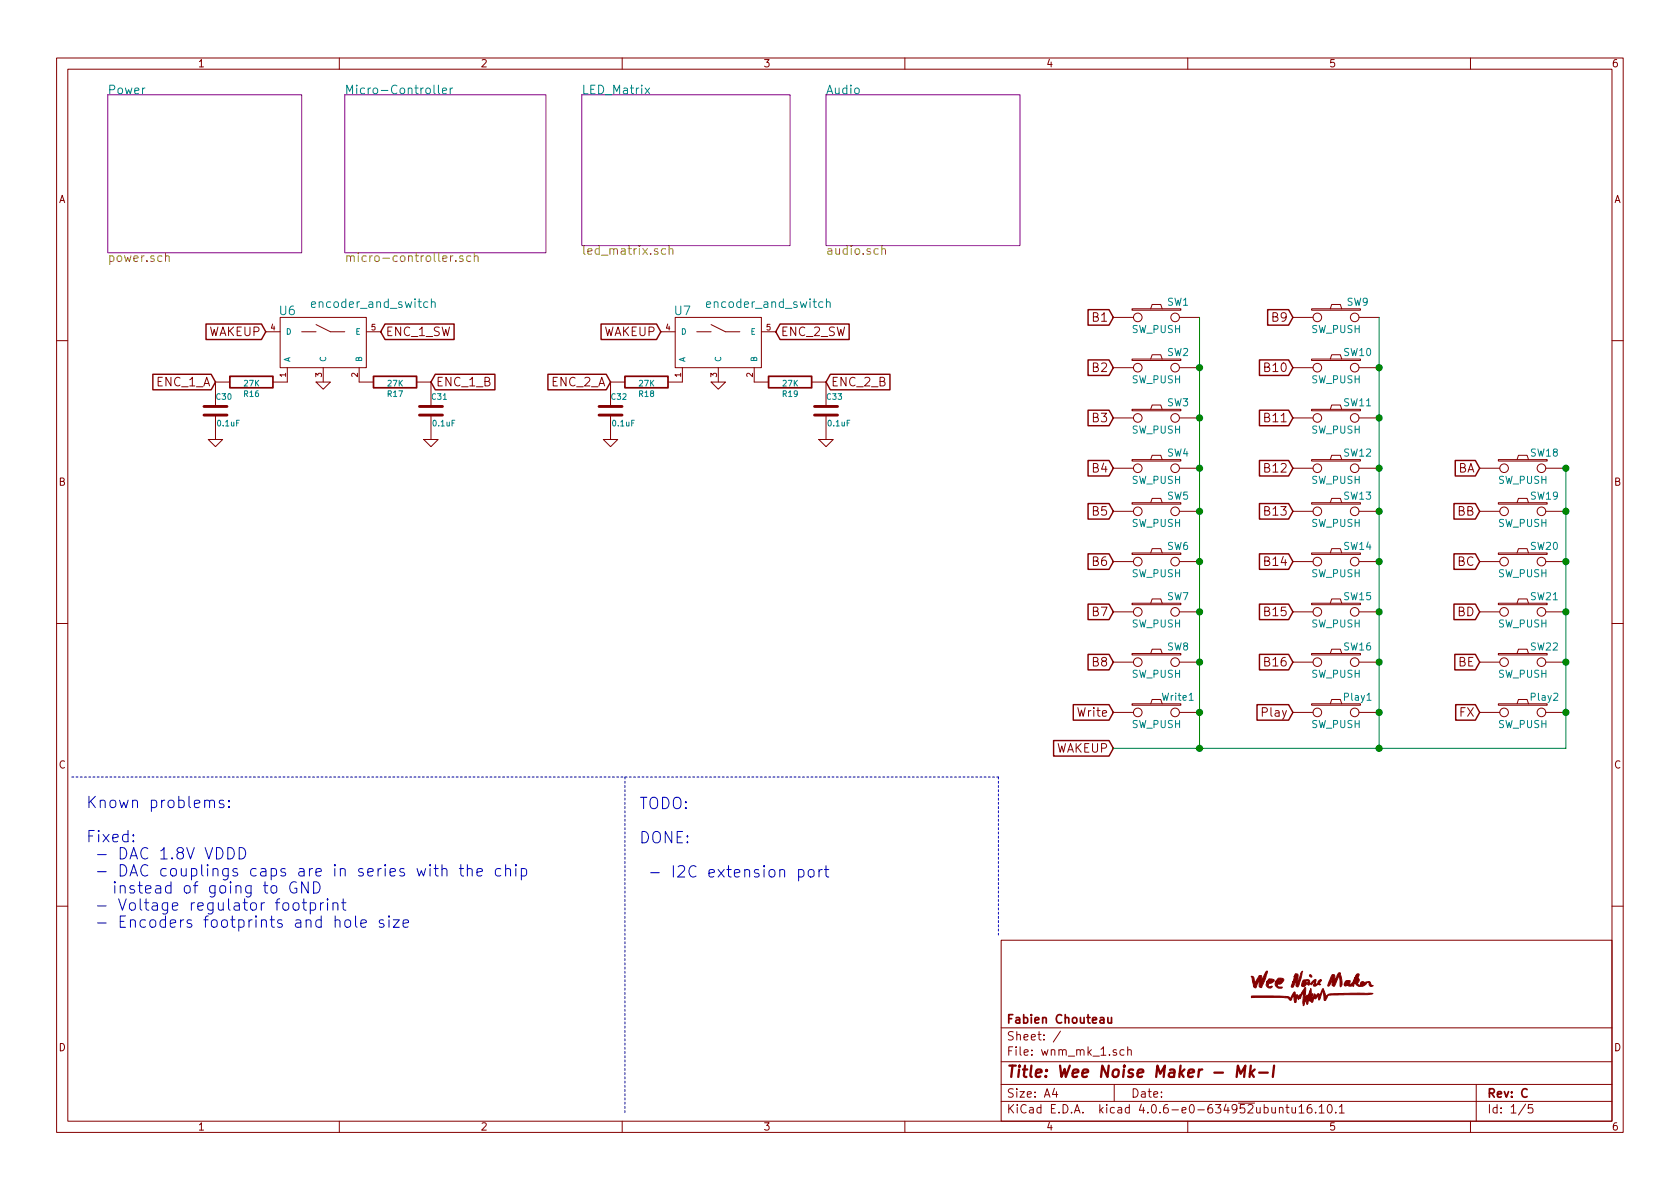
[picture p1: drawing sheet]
EESchema Schematic File Version 2
LIBS:wnm_mk_1-rescue
LIBS:power
LIBS:device
LIBS:transistors
LIBS:conn
LIBS:linear
LIBS:regul
LIBS:74xx
LIBS:cmos4000
LIBS:adc-dac
LIBS:memory
LIBS:xilinx
LIBS:microcontrollers
LIBS:dsp
LIBS:microchip
LIBS:analog_switches
LIBS:motorola
LIBS:texas
LIBS:intel
LIBS:audio
LIBS:interface
LIBS:digital-audio
LIBS:philips
LIBS:display
LIBS:cypress
LIBS:siliconi
LIBS:opto
LIBS:atmel
LIBS:contrib
LIBS:valves
LIBS:74xgxx
LIBS:ac-dc
LIBS:brooktre
LIBS:cmos_ieee
LIBS:dc-dc
LIBS:elec-unifil
LIBS:ftdi
LIBS:gennum
LIBS:graphic
LIBS:logo
LIBS:microchip_pic10mcu
LIBS:microchip_pic12mcu
LIBS:microchip_pic16mcu
LIBS:msp430
LIBS:nxp_armmcu
LIBS:powerint
LIBS:pspice
LIBS:references
LIBS:relays
LIBS:sensors
LIBS:stm8
LIBS:stm32
LIBS:supertex
LIBS:transf
LIBS:ttl_ieee
LIBS:video
LIBS:wee_noise_maker
LIBS:wnm_mk_1-cache
EELAYER 25 0
EELAYER END
$Descr A4 11693 8268
encoding utf-8
Sheet 1 5
Title "Wee Noise Maker - Mk-I"
Date ""
Rev "C"
Comp "Fabien Chouteau"
Comment1 ""
Comment2 ""
Comment3 ""
Comment4 ""
$EndDescr
$Comp
L SW_PUSH SW1
U 1 1
P 8050 2200
F 0 "SW1" H 8200 2310 50  0000 C CNN
F 1 "SW_PUSH" H 8050 2120 50  0000 C CNN
F 2 "Buttons_Switches_SMD:SW_SPST_B3SL-1002P" H 8050 2200 50  0001 C CNN
F 3 "" H 8050 2200 50  0000 C CNN
	1    8050 2200
	1    0    0    -1  
$EndComp
$Comp
L SW_PUSH SW2
U 1 1
P 8050 2550
F 0 "SW2" H 8200 2660 50  0000 C CNN
F 1 "SW_PUSH" H 8050 2470 50  0000 C CNN
F 2 "Buttons_Switches_SMD:SW_SPST_B3SL-1002P" H 8050 2550 50  0001 C CNN
F 3 "" H 8050 2550 50  0000 C CNN
	1    8050 2550
	1    0    0    -1  
$EndComp
$Comp
L SW_PUSH SW3
U 1 1
P 8050 2900
F 0 "SW3" H 8200 3010 50  0000 C CNN
F 1 "SW_PUSH" H 8050 2820 50  0000 C CNN
F 2 "Buttons_Switches_SMD:SW_SPST_B3SL-1002P" H 8050 2900 50  0001 C CNN
F 3 "" H 8050 2900 50  0000 C CNN
	1    8050 2900
	1    0    0    -1  
$EndComp
$Comp
L SW_PUSH SW4
U 1 1
P 8050 3250
F 0 "SW4" H 8200 3360 50  0000 C CNN
F 1 "SW_PUSH" H 8050 3170 50  0000 C CNN
F 2 "Buttons_Switches_SMD:SW_SPST_B3SL-1002P" H 8050 3250 50  0001 C CNN
F 3 "" H 8050 3250 50  0000 C CNN
	1    8050 3250
	1    0    0    -1  
$EndComp
$Comp
L SW_PUSH SW5
U 1 1
P 8050 3550
F 0 "SW5" H 8200 3660 50  0000 C CNN
F 1 "SW_PUSH" H 8050 3470 50  0000 C CNN
F 2 "Buttons_Switches_SMD:SW_SPST_B3SL-1002P" H 8050 3550 50  0001 C CNN
F 3 "" H 8050 3550 50  0000 C CNN
	1    8050 3550
	1    0    0    -1  
$EndComp
$Comp
L SW_PUSH SW6
U 1 1
P 8050 3900
F 0 "SW6" H 8200 4010 50  0000 C CNN
F 1 "SW_PUSH" H 8050 3820 50  0000 C CNN
F 2 "Buttons_Switches_SMD:SW_SPST_B3SL-1002P" H 8050 3900 50  0001 C CNN
F 3 "" H 8050 3900 50  0000 C CNN
	1    8050 3900
	1    0    0    -1  
$EndComp
$Comp
L SW_PUSH SW7
U 1 1
P 8050 4250
F 0 "SW7" H 8200 4360 50  0000 C CNN
F 1 "SW_PUSH" H 8050 4170 50  0000 C CNN
F 2 "Buttons_Switches_SMD:SW_SPST_B3SL-1002P" H 8050 4250 50  0001 C CNN
F 3 "" H 8050 4250 50  0000 C CNN
	1    8050 4250
	1    0    0    -1  
$EndComp
$Comp
L SW_PUSH SW8
U 1 1
P 8050 4600
F 0 "SW8" H 8200 4710 50  0000 C CNN
F 1 "SW_PUSH" H 8050 4520 50  0000 C CNN
F 2 "Buttons_Switches_SMD:SW_SPST_B3SL-1002P" H 8050 4600 50  0001 C CNN
F 3 "" H 8050 4600 50  0000 C CNN
	1    8050 4600
	1    0    0    -1  
$EndComp
$Comp
L SW_PUSH SW9
U 1 1
P 9300 2200
F 0 "SW9" H 9450 2310 50  0000 C CNN
F 1 "SW_PUSH" H 9300 2120 50  0000 C CNN
F 2 "Buttons_Switches_SMD:SW_SPST_B3SL-1002P" H 9300 2200 50  0001 C CNN
F 3 "" H 9300 2200 50  0000 C CNN
	1    9300 2200
	1    0    0    -1  
$EndComp
$Comp
L SW_PUSH SW10
U 1 1
P 9300 2550
F 0 "SW10" H 9450 2660 50  0000 C CNN
F 1 "SW_PUSH" H 9300 2470 50  0000 C CNN
F 2 "Buttons_Switches_SMD:SW_SPST_B3SL-1002P" H 9300 2550 50  0001 C CNN
F 3 "" H 9300 2550 50  0000 C CNN
	1    9300 2550
	1    0    0    -1  
$EndComp
$Comp
L SW_PUSH SW11
U 1 1
P 9300 2900
F 0 "SW11" H 9450 3010 50  0000 C CNN
F 1 "SW_PUSH" H 9300 2820 50  0000 C CNN
F 2 "Buttons_Switches_SMD:SW_SPST_B3SL-1002P" H 9300 2900 50  0001 C CNN
F 3 "" H 9300 2900 50  0000 C CNN
	1    9300 2900
	1    0    0    -1  
$EndComp
$Comp
L SW_PUSH SW12
U 1 1
P 9300 3250
F 0 "SW12" H 9450 3360 50  0000 C CNN
F 1 "SW_PUSH" H 9300 3170 50  0000 C CNN
F 2 "Buttons_Switches_SMD:SW_SPST_B3SL-1002P" H 9300 3250 50  0001 C CNN
F 3 "" H 9300 3250 50  0000 C CNN
	1    9300 3250
	1    0    0    -1  
$EndComp
$Comp
L SW_PUSH SW13
U 1 1
P 9300 3550
F 0 "SW13" H 9450 3660 50  0000 C CNN
F 1 "SW_PUSH" H 9300 3470 50  0000 C CNN
F 2 "Buttons_Switches_SMD:SW_SPST_B3SL-1002P" H 9300 3550 50  0001 C CNN
F 3 "" H 9300 3550 50  0000 C CNN
	1    9300 3550
	1    0    0    -1  
$EndComp
$Comp
L SW_PUSH SW14
U 1 1
P 9300 3900
F 0 "SW14" H 9450 4010 50  0000 C CNN
F 1 "SW_PUSH" H 9300 3820 50  0000 C CNN
F 2 "Buttons_Switches_SMD:SW_SPST_B3SL-1002P" H 9300 3900 50  0001 C CNN
F 3 "" H 9300 3900 50  0000 C CNN
	1    9300 3900
	1    0    0    -1  
$EndComp
$Comp
L SW_PUSH SW15
U 1 1
P 9300 4250
F 0 "SW15" H 9450 4360 50  0000 C CNN
F 1 "SW_PUSH" H 9300 4170 50  0000 C CNN
F 2 "Buttons_Switches_SMD:SW_SPST_B3SL-1002P" H 9300 4250 50  0001 C CNN
F 3 "" H 9300 4250 50  0000 C CNN
	1    9300 4250
	1    0    0    -1  
$EndComp
$Comp
L SW_PUSH SW16
U 1 1
P 9300 4600
F 0 "SW16" H 9450 4710 50  0000 C CNN
F 1 "SW_PUSH" H 9300 4520 50  0000 C CNN
F 2 "Buttons_Switches_SMD:SW_SPST_B3SL-1002P" H 9300 4600 50  0001 C CNN
F 3 "" H 9300 4600 50  0000 C CNN
	1    9300 4600
	1    0    0    -1  
$EndComp
$Comp
L SW_PUSH Write1
U 1 1
P 8050 4950
F 0 "Write1" H 8200 5060 50  0000 C CNN
F 1 "SW_PUSH" H 8050 4870 50  0000 C CNN
F 2 "Buttons_Switches_SMD:SW_SPST_B3SL-1002P" H 8050 4950 50  0001 C CNN
F 3 "" H 8050 4950 50  0000 C CNN
	1    8050 4950
	1    0    0    -1  
$EndComp
$Comp
L SW_PUSH Play1
U 1 1
P 9300 4950
F 0 "Play1" H 9450 5060 50  0000 C CNN
F 1 "SW_PUSH" H 9300 4870 50  0000 C CNN
F 2 "Buttons_Switches_SMD:SW_SPST_B3SL-1002P" H 9300 4950 50  0001 C CNN
F 3 "" H 9300 4950 50  0000 C CNN
	1    9300 4950
	1    0    0    -1  
$EndComp
$Comp
L SW_PUSH SW18
U 1 1
P 10600 3250
F 0 "SW18" H 10750 3360 50  0000 C CNN
F 1 "SW_PUSH" H 10600 3170 50  0000 C CNN
F 2 "Buttons_Switches_SMD:SW_SPST_B3SL-1002P" H 10600 3250 50  0001 C CNN
F 3 "" H 10600 3250 50  0000 C CNN
	1    10600 3250
	1    0    0    -1  
$EndComp
$Comp
L SW_PUSH SW19
U 1 1
P 10600 3550
F 0 "SW19" H 10750 3660 50  0000 C CNN
F 1 "SW_PUSH" H 10600 3470 50  0000 C CNN
F 2 "Buttons_Switches_SMD:SW_SPST_B3SL-1002P" H 10600 3550 50  0001 C CNN
F 3 "" H 10600 3550 50  0000 C CNN
	1    10600 3550
	1    0    0    -1  
$EndComp
$Comp
L SW_PUSH SW20
U 1 1
P 10600 3900
F 0 "SW20" H 10750 4010 50  0000 C CNN
F 1 "SW_PUSH" H 10600 3820 50  0000 C CNN
F 2 "Buttons_Switches_SMD:SW_SPST_B3SL-1002P" H 10600 3900 50  0001 C CNN
F 3 "" H 10600 3900 50  0000 C CNN
	1    10600 3900
	1    0    0    -1  
$EndComp
$Comp
L SW_PUSH SW21
U 1 1
P 10600 4250
F 0 "SW21" H 10750 4360 50  0000 C CNN
F 1 "SW_PUSH" H 10600 4170 50  0000 C CNN
F 2 "Buttons_Switches_SMD:SW_SPST_B3SL-1002P" H 10600 4250 50  0001 C CNN
F 3 "" H 10600 4250 50  0000 C CNN
	1    10600 4250
	1    0    0    -1  
$EndComp
$Comp
L SW_PUSH SW22
U 1 1
P 10600 4600
F 0 "SW22" H 10750 4710 50  0000 C CNN
F 1 "SW_PUSH" H 10600 4520 50  0000 C CNN
F 2 "Buttons_Switches_SMD:SW_SPST_B3SL-1002P" H 10600 4600 50  0001 C CNN
F 3 "" H 10600 4600 50  0000 C CNN
	1    10600 4600
	1    0    0    -1  
$EndComp
$Comp
L SW_PUSH Play2
U 1 1
P 10600 4950
F 0 "Play2" H 10750 5060 50  0000 C CNN
F 1 "SW_PUSH" H 10600 4870 50  0000 C CNN
F 2 "Buttons_Switches_SMD:SW_SPST_B3SL-1002P" H 10600 4950 50  0001 C CNN
F 3 "" H 10600 4950 50  0000 C CNN
	1    10600 4950
	1    0    0    -1  
$EndComp
Text GLabel 10300 3250 0    60   Input ~ 0
BA
Text GLabel 10300 3550 0    60   Input ~ 0
BB
Text GLabel 10300 3900 0    60   Input ~ 0
BC
Text GLabel 10300 4250 0    60   Input ~ 0
BD
Text GLabel 10300 4600 0    60   Input ~ 0
BE
Text GLabel 10300 4950 0    60   Input ~ 0
FX
Text GLabel 7750 2200 0    60   Input ~ 0
B1
Text GLabel 7750 2550 0    60   Input ~ 0
B2
Text GLabel 7750 2900 0    60   Input ~ 0
B3
Text GLabel 7750 3250 0    60   Input ~ 0
B4
Text GLabel 7750 3550 0    60   Input ~ 0
B5
Text GLabel 7750 3900 0    60   Input ~ 0
B6
Text GLabel 7750 4250 0    60   Input ~ 0
B7
Text GLabel 7750 4600 0    60   Input ~ 0
B8
Text GLabel 7750 4950 0    60   Input ~ 0
Write
Text GLabel 9000 4950 0    60   Input ~ 0
Play
Text GLabel 9000 2200 0    60   Input ~ 0
B9
Text GLabel 9000 2550 0    60   Input ~ 0
B10
Text GLabel 9000 2900 0    60   Input ~ 0
B11
Text GLabel 9000 3250 0    60   Input ~ 0
B12
Text GLabel 9000 3550 0    60   Input ~ 0
B13
Text GLabel 9000 3900 0    60   Input ~ 0
B14
Text GLabel 9000 4250 0    60   Input ~ 0
B15
Text GLabel 9000 4600 0    60   Input ~ 0
B16
$Sheet
S 750  650  1350 1100
U 585D2CBE
F0 "Power" 60
F1 "power.sch" 60
$EndSheet
$Sheet
S 2400 650  1400 1100
U 585DBE08
F0 "Micro-Controller" 60
F1 "micro-controller.sch" 60
$EndSheet
$Sheet
S 4050 650  1450 1050
U 585D6FEE
F0 "LED_Matrix" 60
F1 "led_matrix.sch" 60
$EndSheet
$Sheet
S 5750 650  1350 1050
U 585E4C2D
F0 "Audio" 60
F1 "audio.sch" 60
$EndSheet
Text GLabel 7750 5200 0    60   Input ~ 0
WAKEUP
$Comp
L encoder_and_switch U6
U 1 1
P 2250 1950
F 0 "U6" H 2000 1750 60  0000 C CNN
F 1 "encoder_and_switch" H 2600 1800 60  0000 C CNN
F 2 "POSS:encoder_EC12D" H 2250 1950 60  0001 C CNN
F 3 "" H 2250 1950 60  0001 C CNN
	1    2250 1950
	1    0    0    -1  
$EndComp
$Comp
L encoder_and_switch U7
U 1 1
P 5000 1950
F 0 "U7" H 4750 1750 60  0000 C CNN
F 1 "encoder_and_switch" H 5350 1800 60  0000 C CNN
F 2 "POSS:encoder_EC12D" H 5000 1950 60  0001 C CNN
F 3 "" H 5000 1950 60  0001 C CNN
	1    5000 1950
	1    0    0    -1  
$EndComp
Text GLabel 1850 2300 0    60   Input ~ 0
WAKEUP
Text GLabel 4600 2300 0    60   Input ~ 0
WAKEUP
Text GLabel 2650 2300 2    60   Input ~ 0
ENC_1_SW
Text GLabel 5400 2300 2    60   Input ~ 0
ENC_2_SW
Text GLabel 1500 2650 0    60   Input ~ 0
ENC_1_A
Text GLabel 3000 2650 2    60   Input ~ 0
ENC_1_B
$Comp
L GND-RESCUE-wnm_mk_1 #PWR01
U 1 1
P 5000 2650
F 0 "#PWR01" H 5000 2650 30  0001 C CNN
F 1 "GND" H 5000 2580 30  0001 C CNN
F 2 "" H 5000 2650 60  0001 C CNN
F 3 "" H 5000 2650 60  0001 C CNN
	1    5000 2650
	1    0    0    -1  
$EndComp
$Comp
L GND-RESCUE-wnm_mk_1 #PWR02
U 1 1
P 2250 2650
F 0 "#PWR02" H 2250 2650 30  0001 C CNN
F 1 "GND" H 2250 2580 30  0001 C CNN
F 2 "" H 2250 2650 60  0001 C CNN
F 3 "" H 2250 2650 60  0001 C CNN
	1    2250 2650
	1    0    0    -1  
$EndComp
Wire Wire Line
	8350 2200 8350 5200
Connection ~ 8350 4600
Connection ~ 8350 4250
Connection ~ 8350 3900
Connection ~ 8350 3550
Connection ~ 8350 3250
Connection ~ 8350 2900
Connection ~ 8350 2550
Wire Wire Line
	9600 2200 9600 5200
Connection ~ 9600 4600
Connection ~ 9600 4250
Connection ~ 9600 3900
Connection ~ 9600 3550
Connection ~ 9600 3250
Connection ~ 9600 2900
Connection ~ 9600 2550
Connection ~ 10900 4600
Connection ~ 10900 4250
Connection ~ 10900 3900
Connection ~ 10900 3550
Connection ~ 10900 3250
Connection ~ 10900 4950
Connection ~ 9600 4950
Connection ~ 8350 4950
Wire Notes Line
	4350 5400 4350 7750
Wire Wire Line
	10900 5200 7750 5200
Connection ~ 9600 5200
Connection ~ 8350 5200
Wire Wire Line
	10900 3250 10900 5200
$Comp
L R-RESCUE-wnm_mk_1 R16
U 1 1
P 1750 2650
F 0 "R16" V 1830 2650 40  0000 C CNN
F 1 "27K" V 1757 2651 40  0000 C CNN
F 2 "Resistors_SMD:R_0805" V 1680 2650 30  0001 C CNN
F 3 "" H 1750 2650 30  0000 C CNN
	1    1750 2650
	0    1    1    0   
$EndComp
$Comp
L C-RESCUE-wnm_mk_1 C30
U 1 1
P 1500 2850
F 0 "C30" H 1500 2950 40  0000 L CNN
F 1 "0.1uF" H 1506 2765 40  0000 L CNN
F 2 "Capacitors_SMD:C_0805" H 1538 2700 30  0001 C CNN
F 3 "" H 1500 2850 60  0000 C CNN
	1    1500 2850
	1    0    0    -1  
$EndComp
$Comp
L GND-RESCUE-wnm_mk_1 #PWR03
U 1 1
P 1500 3050
F 0 "#PWR03" H 1500 3050 30  0001 C CNN
F 1 "GND" H 1500 2980 30  0001 C CNN
F 2 "" H 1500 3050 60  0001 C CNN
F 3 "" H 1500 3050 60  0001 C CNN
	1    1500 3050
	1    0    0    -1  
$EndComp
$Comp
L R-RESCUE-wnm_mk_1 R17
U 1 1
P 2750 2650
F 0 "R17" V 2830 2650 40  0000 C CNN
F 1 "27K" V 2757 2651 40  0000 C CNN
F 2 "Resistors_SMD:R_0805" V 2680 2650 30  0001 C CNN
F 3 "" H 2750 2650 30  0000 C CNN
	1    2750 2650
	0    1    1    0   
$EndComp
$Comp
L C-RESCUE-wnm_mk_1 C31
U 1 1
P 3000 2850
F 0 "C31" H 3000 2950 40  0000 L CNN
F 1 "0.1uF" H 3006 2765 40  0000 L CNN
F 2 "Capacitors_SMD:C_0805" H 3038 2700 30  0001 C CNN
F 3 "" H 3000 2850 60  0000 C CNN
	1    3000 2850
	1    0    0    -1  
$EndComp
$Comp
L GND-RESCUE-wnm_mk_1 #PWR04
U 1 1
P 3000 3050
F 0 "#PWR04" H 3000 3050 30  0001 C CNN
F 1 "GND" H 3000 2980 30  0001 C CNN
F 2 "" H 3000 3050 60  0001 C CNN
F 3 "" H 3000 3050 60  0001 C CNN
	1    3000 3050
	1    0    0    -1  
$EndComp
Text GLabel 5750 2650 2    60   Input ~ 0
ENC_2_B
$Comp
L R-RESCUE-wnm_mk_1 R19
U 1 1
P 5500 2650
F 0 "R19" V 5580 2650 40  0000 C CNN
F 1 "27K" V 5507 2651 40  0000 C CNN
F 2 "Resistors_SMD:R_0805" V 5430 2650 30  0001 C CNN
F 3 "" H 5500 2650 30  0000 C CNN
	1    5500 2650
	0    1    1    0   
$EndComp
$Comp
L C-RESCUE-wnm_mk_1 C33
U 1 1
P 5750 2850
F 0 "C33" H 5750 2950 40  0000 L CNN
F 1 "0.1uF" H 5756 2765 40  0000 L CNN
F 2 "Capacitors_SMD:C_0805" H 5788 2700 30  0001 C CNN
F 3 "" H 5750 2850 60  0000 C CNN
	1    5750 2850
	1    0    0    -1  
$EndComp
$Comp
L GND-RESCUE-wnm_mk_1 #PWR05
U 1 1
P 5750 3050
F 0 "#PWR05" H 5750 3050 30  0001 C CNN
F 1 "GND" H 5750 2980 30  0001 C CNN
F 2 "" H 5750 3050 60  0001 C CNN
F 3 "" H 5750 3050 60  0001 C CNN
	1    5750 3050
	1    0    0    -1  
$EndComp
Text GLabel 4250 2650 0    60   Input ~ 0
ENC_2_A
$Comp
L R-RESCUE-wnm_mk_1 R18
U 1 1
P 4500 2650
F 0 "R18" V 4580 2650 40  0000 C CNN
F 1 "27K" V 4507 2651 40  0000 C CNN
F 2 "Resistors_SMD:R_0805" V 4430 2650 30  0001 C CNN
F 3 "" H 4500 2650 30  0000 C CNN
	1    4500 2650
	0    1    1    0   
$EndComp
$Comp
L C-RESCUE-wnm_mk_1 C32
U 1 1
P 4250 2850
F 0 "C32" H 4250 2950 40  0000 L CNN
F 1 "0.1uF" H 4256 2765 40  0000 L CNN
F 2 "Capacitors_SMD:C_0805" H 4288 2700 30  0001 C CNN
F 3 "" H 4250 2850 60  0000 C CNN
	1    4250 2850
	1    0    0    -1  
$EndComp
$Comp
L GND-RESCUE-wnm_mk_1 #PWR06
U 1 1
P 4250 3050
F 0 "#PWR06" H 4250 3050 30  0001 C CNN
F 1 "GND" H 4250 2980 30  0001 C CNN
F 2 "" H 4250 3050 60  0001 C CNN
F 3 "" H 4250 3050 60  0001 C CNN
	1    4250 3050
	1    0    0    -1  
$EndComp
Text Notes 4450 6100 0    79   ~ 0
TODO:\n \nDONE:\n\n - I2C extension port
Wire Notes Line
	500  5400 6950 5400
Wire Notes Line
	6950 5400 6950 6500
Text Notes 600  6450 0    79   ~ 0
Known problems:\n\nFixed:\n - DAC 1.8V VDDD\n - DAC couplings caps are in series with the chip \n   instead of going to GND\n - Voltage regulator footprint\n - Encoders footprints and hole size\n
$EndSCHEMATC
